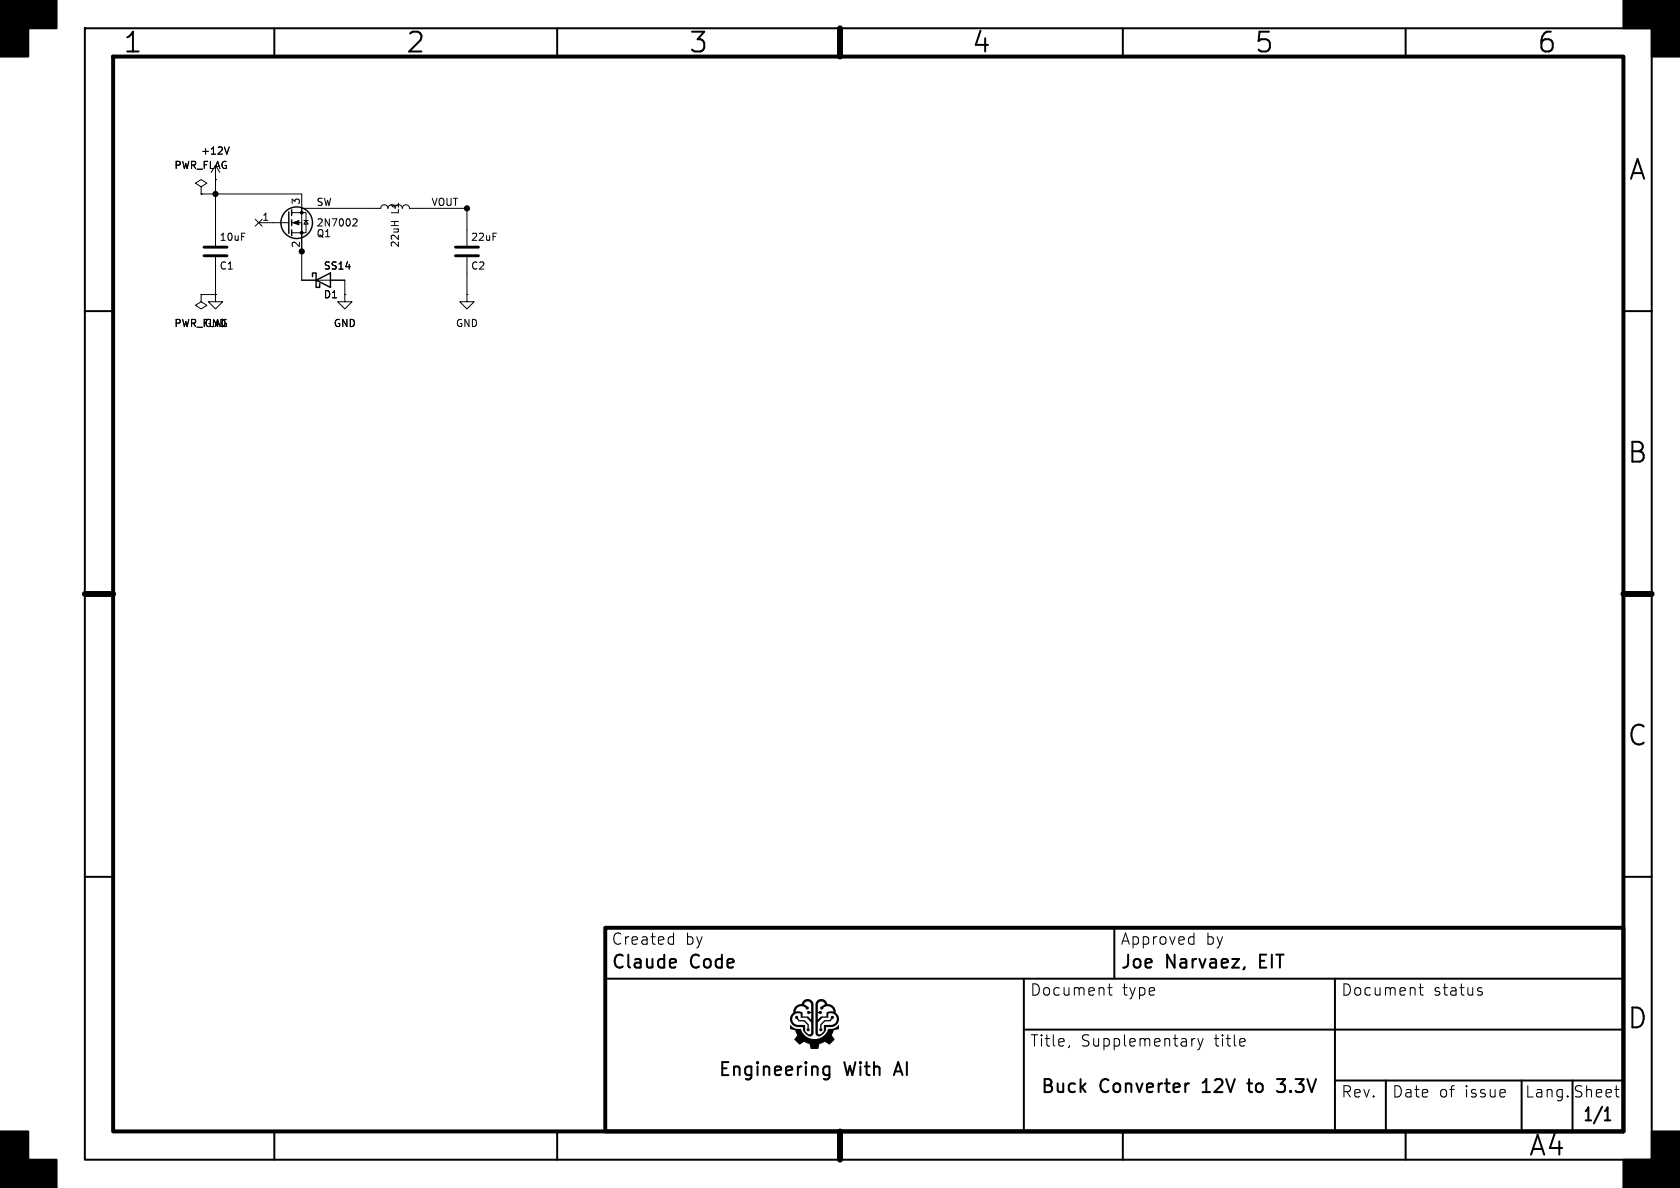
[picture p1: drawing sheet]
(kicad_sch
 (version 20250114)
 (generator "eeschema")
 (generator_version "9.0")
 (paper "A4")
 (title_block
  (title "Buck Converter 12V to 3.3V")
  (company "Engineering With AI"))
 (lib_symbols
  (symbol "power:+12V"
   (power)
   (pin_numbers (hide yes))
   (pin_names
    (offset 0) (hide yes)) (exclude_from_sim no) (in_bom yes) (on_board yes)
   (property "Reference" "#PWR" (at 0 -3.81 0) (effects (font (size 1.27 1.27)) (hide yes)))
   (property "Value" "+12V" (at 0 3.556 0) (effects (font (size 1.27 1.27))))
   (property "Footprint" "" (at 0 0 0) (effects (font (size 1.27 1.27)) (hide yes)))
   (property "Datasheet" "" (at 0 0 0) (effects (font (size 1.27 1.27)) (hide yes)))
   (property "Description" "Power symbol creates a global label with name \"+12V\"" (at 0 0 0) (effects (font (size 1.27 1.27)) (hide yes)))
   (symbol "+12V_0_1"
    (polyline (pts (xy -0.762 1.27) (xy 0 2.54)) (stroke (width 0) (type default)) (fill (type none)))
    (polyline (pts (xy 0 2.54) (xy 0.762 1.27)) (stroke (width 0) (type default)) (fill (type none)))
    (polyline (pts (xy 0 0) (xy 0 2.54)) (stroke (width 0) (type default)) (fill (type none))))
   (symbol "+12V_1_1"
    (pin power_in line (at 0 0 90) (length 0) (name "~" (effects (font (size 1.27 1.27)))) (number "1" (effects (font (size 1.27 1.27))))))
   (embedded_fonts no))
  (symbol "power:GND"
   (power)
   (pin_numbers (hide yes))
   (pin_names
    (offset 0) (hide yes)) (exclude_from_sim no) (in_bom yes) (on_board yes)
   (property "Reference" "#PWR" (at 0 -6.35 0) (effects (font (size 1.27 1.27)) (hide yes)))
   (property "Value" "GND" (at 0 -3.81 0) (effects (font (size 1.27 1.27))))
   (property "Footprint" "" (at 0 0 0) (effects (font (size 1.27 1.27)) (hide yes)))
   (property "Datasheet" "" (at 0 0 0) (effects (font (size 1.27 1.27)) (hide yes)))
   (property "Description" "Power symbol creates a global label with name \"GND\" , ground" (at 0 0 0) (effects (font (size 1.27 1.27)) (hide yes)))
   (symbol "GND_0_1"
    (polyline (pts (xy 0 0) (xy 0 -1.27) (xy 1.27 -1.27) (xy 0 -2.54) (xy -1.27 -1.27) (xy 0 -1.27)) (stroke (width 0) (type default)) (fill (type none))))
   (symbol "GND_1_1"
    (pin power_in line (at 0 0 270) (length 0) (name "~" (effects (font (size 1.27 1.27)))) (number "1" (effects (font (size 1.27 1.27))))))
   (embedded_fonts no))
  (symbol "power:PWR_FLAG"
   (power)
   (pin_numbers (hide yes))
   (pin_names
    (offset 0) (hide yes)) (exclude_from_sim no) (in_bom yes) (on_board yes)
   (property "Reference" "#FLG" (at 0 1.905 0) (effects (font (size 1.27 1.27)) (hide yes)))
   (property "Value" "PWR_FLAG" (at 0 3.81 0) (effects (font (size 1.27 1.27))))
   (property "Footprint" "" (at 0 0 0) (effects (font (size 1.27 1.27)) (hide yes)))
   (property "Datasheet" "~" (at 0 0 0) (effects (font (size 1.27 1.27)) (hide yes)))
   (property "Description" "Special symbol for telling ERC where power comes from" (at 0 0 0) (effects (font (size 1.27 1.27)) (hide yes)))
   (symbol "PWR_FLAG_0_0"
    (pin power_out line (at 0 0 90) (length 0) (name "~" (effects (font (size 1.27 1.27)))) (number "1" (effects (font (size 1.27 1.27))))))
   (symbol "PWR_FLAG_0_1"
    (polyline (pts (xy 0 0) (xy 0 1.27) (xy -1.016 1.905) (xy 0 2.54) (xy 1.016 1.905) (xy 0 1.27)) (stroke (width 0) (type default)) (fill (type none))))
   (embedded_fonts no))
  (symbol "Device:C"
   (pin_numbers (hide yes))
   (pin_names
    (offset 0.254)) (exclude_from_sim no) (in_bom yes) (on_board yes)
   (property "Reference" "C" (at 0.635 2.54 0) (effects (font (size 1.27 1.27)) (justify left)))
   (property "Value" "C" (at 0.635 -2.54 0) (effects (font (size 1.27 1.27)) (justify left)))
   (property "Footprint" "" (at 0.9652 -3.81 0) (effects (font (size 1.27 1.27)) (hide yes)))
   (property "Datasheet" "~" (at 0 0 0) (effects (font (size 1.27 1.27)) (hide yes)))
   (property "Description" "Unpolarized capacitor" (at 0 0 0) (effects (font (size 1.27 1.27)) (hide yes)))
   (symbol "C_0_1"
    (polyline (pts (xy -2.032 0.762) (xy 2.032 0.762)) (stroke (width 0.508) (type default)) (fill (type none)))
    (polyline (pts (xy -2.032 -0.762) (xy 2.032 -0.762)) (stroke (width 0.508) (type default)) (fill (type none))))
   (symbol "C_1_1"
    (pin passive line (at 0 3.81 270) (length 2.794) (name "~" (effects (font (size 1.27 1.27)))) (number "1" (effects (font (size 1.27 1.27)))))
    (pin passive line (at 0 -3.81 90) (length 2.794) (name "~" (effects (font (size 1.27 1.27)))) (number "2" (effects (font (size 1.27 1.27))))))
   (embedded_fonts no))
  (symbol "Transistor_FET:2N7002"
   (property "Reference" "Q" (at 5.08 1.905 0) (effects (font (size 1.27 1.27)) (justify left)))
   (property "Value" "2N7002" (at 5.08 0 0) (effects (font (size 1.27 1.27)) (justify left)))
   (property "Footprint" "Package_TO_SOT_SMD:SOT-23" (at 5.08 -1.905 0) (effects (font (size 1.27 1.27)
    (italic yes)) (justify left) (hide yes)))
   (property "Datasheet" "https://www.onsemi.com/pub/Collateral/NDS7002A-D.PDF" (at 5.08 -3.81 0) (effects (font (size 1.27 1.27)) (justify left) (hide yes)))
   (property "Description" "0.115A Id, 60V Vds, N-Channel MOSFET, SOT-23" (at 0 0 0) (effects (font (size 1.27 1.27)) (hide yes)))
   (pin_names
    (offset 0) (hide yes)) (exclude_from_sim no) (in_bom yes) (on_board yes)
   (symbol "2N7002_0_1"
    (polyline (pts (xy 0.254 1.905) (xy 0.254 -1.905)) (stroke (width 0.254) (type default)) (fill (type none)))
    (polyline (pts (xy 0.254 0) (xy -2.54 0)) (stroke (width 0) (type default)) (fill (type none)))
    (polyline (pts (xy 0.762 2.286) (xy 0.762 1.27)) (stroke (width 0.254) (type default)) (fill (type none)))
    (polyline (pts (xy 0.762 0.508) (xy 0.762 -0.508)) (stroke (width 0.254) (type default)) (fill (type none)))
    (polyline (pts (xy 0.762 -1.27) (xy 0.762 -2.286)) (stroke (width 0.254) (type default)) (fill (type none)))
    (polyline (pts (xy 0.762 -1.778) (xy 3.302 -1.778) (xy 3.302 1.778) (xy 0.762 1.778)) (stroke (width 0) (type default)) (fill (type none)))
    (polyline (pts (xy 1.016 0) (xy 2.032 0.381) (xy 2.032 -0.381) (xy 1.016 0)) (stroke (width 0) (type default)) (fill (type outline)))
    (circle (center 1.651 0) (radius 2.794) (stroke (width 0.254) (type default)) (fill (type none)))
    (polyline (pts (xy 2.54 2.54) (xy 2.54 1.778)) (stroke (width 0) (type default)) (fill (type none)))
    (circle (center 2.54 1.778) (radius 0.254) (stroke (width 0) (type default)) (fill (type outline)))
    (circle (center 2.54 -1.778) (radius 0.254) (stroke (width 0) (type default)) (fill (type outline)))
    (polyline (pts (xy 2.54 -2.54) (xy 2.54 0) (xy 0.762 0)) (stroke (width 0) (type default)) (fill (type none)))
    (polyline (pts (xy 2.921 0.381) (xy 3.683 0.381)) (stroke (width 0) (type default)) (fill (type none)))
    (polyline (pts (xy 3.302 0.381) (xy 2.921 -0.254) (xy 3.683 -0.254) (xy 3.302 0.381)) (stroke (width 0) (type default)) (fill (type none))))
   (symbol "2N7002_1_1"
    (pin input line (at -5.08 0 0) (length 2.54) (name "G" (effects (font (size 1.27 1.27)))) (number "1" (effects (font (size 1.27 1.27)))))
    (pin passive line (at 2.54 5.08 270) (length 2.54) (name "D" (effects (font (size 1.27 1.27)))) (number "3" (effects (font (size 1.27 1.27)))))
    (pin passive line (at 2.54 -5.08 90) (length 2.54) (name "S" (effects (font (size 1.27 1.27)))) (number "2" (effects (font (size 1.27 1.27))))))
   (embedded_fonts no))
  (symbol "Device:D_Schottky"
   (pin_numbers (hide yes))
   (pin_names
    (offset 1.016) (hide yes)) (exclude_from_sim no) (in_bom yes) (on_board yes)
   (property "Reference" "D" (at 0 2.54 0) (effects (font (size 1.27 1.27))))
   (property "Value" "D_Schottky" (at 0 -2.54 0) (effects (font (size 1.27 1.27))))
   (property "Footprint" "" (at 0 0 0) (effects (font (size 1.27 1.27)) (hide yes)))
   (property "Datasheet" "~" (at 0 0 0) (effects (font (size 1.27 1.27)) (hide yes)))
   (property "Description" "Schottky diode" (at 0 0 0) (effects (font (size 1.27 1.27)) (hide yes)))
   (symbol "D_Schottky_0_1"
    (polyline (pts (xy -1.905 0.635) (xy -1.905 1.27) (xy -1.27 1.27) (xy -1.27 -1.27) (xy -0.635 -1.27) (xy -0.635 -0.635)) (stroke (width 0.254) (type default)) (fill (type none)))
    (polyline (pts (xy 1.27 1.27) (xy 1.27 -1.27) (xy -1.27 0) (xy 1.27 1.27)) (stroke (width 0.254) (type default)) (fill (type none)))
    (polyline (pts (xy 1.27 0) (xy -1.27 0)) (stroke (width 0) (type default)) (fill (type none))))
   (symbol "D_Schottky_1_1"
    (pin passive line (at -3.81 0 0) (length 2.54) (name "K" (effects (font (size 1.27 1.27)))) (number "1" (effects (font (size 1.27 1.27)))))
    (pin passive line (at 3.81 0 180) (length 2.54) (name "A" (effects (font (size 1.27 1.27)))) (number "2" (effects (font (size 1.27 1.27))))))
   (embedded_fonts no))
  (symbol "Device:L"
   (pin_numbers (hide yes))
   (pin_names
    (offset 1.016) (hide yes)) (exclude_from_sim no) (in_bom yes) (on_board yes)
   (property "Reference" "L" (at -1.27 0 90) (effects (font (size 1.27 1.27))))
   (property "Value" "L" (at 1.905 0 90) (effects (font (size 1.27 1.27))))
   (property "Footprint" "" (at 0 0 0) (effects (font (size 1.27 1.27)) (hide yes)))
   (property "Datasheet" "~" (at 0 0 0) (effects (font (size 1.27 1.27)) (hide yes)))
   (property "Description" "Inductor" (at 0 0 0) (effects (font (size 1.27 1.27)) (hide yes)))
   (symbol "L_0_1"
    (arc (start 0 2.54) (mid 0.6323 1.905) (end 0 1.27) (stroke (width 0) (type default)) (fill (type none)))
    (arc (start 0 1.27) (mid 0.6323 0.635) (end 0 0) (stroke (width 0) (type default)) (fill (type none)))
    (arc (start 0 0) (mid 0.6323 -0.635) (end 0 -1.27) (stroke (width 0) (type default)) (fill (type none)))
    (arc (start 0 -1.27) (mid 0.6323 -1.905) (end 0 -2.54) (stroke (width 0) (type default)) (fill (type none))))
   (symbol "L_1_1"
    (pin passive line (at 0 3.81 270) (length 1.27) (name "1" (effects (font (size 1.27 1.27)))) (number "1" (effects (font (size 1.27 1.27)))))
    (pin passive line (at 0 -3.81 90) (length 1.27) (name "2" (effects (font (size 1.27 1.27)))) (number "2" (effects (font (size 1.27 1.27))))))
   (embedded_fonts no)))
 (symbol
  (lib_id "power:+12V")
  (at 38.1 31.75 0)
  (unit 1)
  (exclude_from_sim no)
  (in_bom yes)
  (on_board yes)
  (dnp no)
  (fields_autoplaced no)
  (property "Reference" "#PWR01" (at 38.1 27.94 0.0000) (effects (font (size 1.27 1.27)) (justify left) (hide yes)))
  (property "Value" "+12V" (at 38.1 26.67 0) (effects (font (size 1.27 1.27))))
  (pin "1"))
 (symbol
  (lib_id "power:GND")
  (at 38.1 52.07 0)
  (unit 1)
  (exclude_from_sim no)
  (in_bom yes)
  (on_board yes)
  (dnp no)
  (fields_autoplaced no)
  (property "Reference" "#PWR02" (at 38.1 45.72 0.0000) (effects (font (size 1.27 1.27)) (justify left) (hide yes)))
  (property "Value" "GND" (at 38.1 57.15 0) (effects (font (size 1.27 1.27))))
  (pin "1"))
 (symbol
  (lib_id "power:GND")
  (at 60.96 52.07 0)
  (unit 1)
  (exclude_from_sim no)
  (in_bom yes)
  (on_board yes)
  (dnp no)
  (fields_autoplaced no)
  (property "Reference" "#PWR03" (at 60.96 45.72 0.0000) (effects (font (size 1.27 1.27)) (justify left) (hide yes)))
  (property "Value" "GND" (at 60.96 57.15 0) (effects (font (size 1.27 1.27))))
  (pin "1"))
 (symbol
  (lib_id "power:GND")
  (at 82.55 52.07 0)
  (unit 1)
  (exclude_from_sim no)
  (in_bom yes)
  (on_board yes)
  (dnp no)
  (fields_autoplaced no)
  (property "Reference" "#PWR04" (at 82.55 45.72 0.0000) (effects (font (size 1.27 1.27)) (justify left) (hide yes)))
  (property "Value" "GND" (at 82.55 57.15 0) (effects (font (size 1.27 1.27))))
  (pin "1"))
 (symbol
  (lib_id "power:PWR_FLAG")
  (at 35.56 34.29 0)
  (unit 1)
  (exclude_from_sim no)
  (in_bom yes)
  (on_board yes)
  (dnp no)
  (fields_autoplaced no)
  (property "Reference" "#FLG01" (at 35.56 36.195 0.0000) (effects (font (size 1.27 1.27)) (justify left) (hide yes)))
  (property "Value" "PWR_FLAG" (at 35.56 29.21 0) (effects (font (size 1.27 1.27))))
  (pin "1"))
 (symbol
  (lib_id "power:PWR_FLAG")
  (at 35.56 52.07 180)
  (unit 1)
  (exclude_from_sim no)
  (in_bom yes)
  (on_board yes)
  (dnp no)
  (fields_autoplaced no)
  (property "Reference" "#FLG02" (at 35.56 50.165 180) (effects (font (size 1.27 1.27)) (justify left) (hide yes)))
  (property "Value" "PWR_FLAG" (at 35.56 57.15 0) (effects (font (size 1.27 1.27))))
  (pin "1"))
 (symbol
  (lib_id "Device:C")
  (at 38.1 44.45 0)
  (unit 1)
  (exclude_from_sim no)
  (in_bom yes)
  (on_board yes)
  (dnp no)
  (fields_autoplaced no)
  (property "Reference" "C1" (at 38.735 46.99 0.0000) (effects (font (size 1.27 1.27)) (justify left)))
  (property "Value" "10uF" (at 38.735 41.91 0.0000) (effects (font (size 1.27 1.27)) (justify left)))
  (property "Footprint" "Capacitor_SMD:C_0805_2012Metric" (at 39.0652 40.64 0.0000) (effects (font (size 1.27 1.27)) (hide yes)))
  (pin "1")
  (pin "2"))
 (symbol
  (lib_id "Transistor_FET:2N7002")
  (at 50.8 39.37 0)
  (unit 1)
  (exclude_from_sim no)
  (in_bom yes)
  (on_board yes)
  (dnp no)
  (fields_autoplaced no)
  (property "Reference" "Q1" (at 55.88 41.275 0.0000) (effects (font (size 1.27 1.27)) (justify left)))
  (property "Value" "2N7002" (at 55.88 39.37 0.0000) (effects (font (size 1.27 1.27)) (justify left)))
  (property "Footprint" "Package_TO_SOT_SMD:SOT-23" (at 55.88 37.465 0.0000) (effects (font (size 1.27 1.27)) (hide yes)))
  (pin "1")
  (pin "3")
  (pin "2"))
 (symbol
  (lib_id "Device:D_Schottky")
  (at 57.15 49.53 0)
  (unit 1)
  (exclude_from_sim no)
  (in_bom yes)
  (on_board yes)
  (dnp no)
  (fields_autoplaced no)
  (property "Reference" "D1" (at 57.15 52.07 0.0000) (effects (font (size 1.27 1.27)) (justify left)))
  (property "Value" "SS14" (at 57.15 46.99 0.0000) (effects (font (size 1.27 1.27)) (justify left)))
  (property "Footprint" "Diode_SMD:D_SOD-123" (at 57.15 49.53 0.0000) (effects (font (size 1.27 1.27)) (hide yes)))
  (pin "1")
  (pin "2"))
 (symbol
  (lib_id "Device:L")
  (at 69.85 36.83 90)
  (unit 1)
  (exclude_from_sim no)
  (in_bom yes)
  (on_board yes)
  (dnp no)
  (fields_autoplaced no)
  (property "Reference" "L1" (at 69.85 35.56 180) (effects (font (size 1.27 1.27)) (justify left)))
  (property "Value" "22uH" (at 69.85 38.735 180) (effects (font (size 1.27 1.27)) (justify left)))
  (property "Footprint" "Inductor_SMD:L_1210_3225Metric" (at 69.85 36.83 0.0000) (effects (font (size 1.27 1.27)) (hide yes)))
  (pin "1")
  (pin "2"))
 (symbol
  (lib_id "Device:C")
  (at 82.55 44.45 0)
  (unit 1)
  (exclude_from_sim no)
  (in_bom yes)
  (on_board yes)
  (dnp no)
  (fields_autoplaced no)
  (property "Reference" "C2" (at 83.185 46.99 0.0000) (effects (font (size 1.27 1.27)) (justify left)))
  (property "Value" "22uF" (at 83.185 41.91 0.0000) (effects (font (size 1.27 1.27)) (justify left)))
  (property "Footprint" "Capacitor_SMD:C_0805_2012Metric" (at 83.5152 40.64 0.0000) (effects (font (size 1.27 1.27)) (hide yes)))
  (pin "1")
  (pin "2"))
 (wire
  (pts (xy 38.1 31.75) (xy 38.1 34.29))
  (stroke (width 0) (type default)))
 (wire
  (pts (xy 38.1 34.29) (xy 38.1 40.64))
  (stroke (width 0) (type default)))
 (wire
  (pts (xy 38.1 34.29) (xy 53.34 34.29))
  (stroke (width 0) (type default)))
 (wire
  (pts (xy 35.56 34.29) (xy 38.1 34.29))
  (stroke (width 0) (type default)))
 (wire
  (pts (xy 35.56 52.07) (xy 38.1 52.07))
  (stroke (width 0) (type default)))
 (wire
  (pts (xy 53.34 44.45) (xy 53.34 49.53))
  (stroke (width 0) (type default)))
 (wire
  (pts (xy 53.34 44.45) (xy 53.34 36.83))
  (stroke (width 0) (type default)))
 (wire
  (pts (xy 53.34 36.83) (xy 66.04 36.83))
  (stroke (width 0) (type default)))
 (wire
  (pts (xy 73.66 36.83) (xy 82.55 36.83))
  (stroke (width 0) (type default)))
 (wire
  (pts (xy 82.55 36.83) (xy 82.55 40.64))
  (stroke (width 0) (type default)))
 (wire
  (pts (xy 38.1 48.26) (xy 38.1 52.07))
  (stroke (width 0) (type default)))
 (wire
  (pts (xy 60.96 49.53) (xy 60.96 52.07))
  (stroke (width 0) (type default)))
 (wire
  (pts (xy 82.55 48.26) (xy 82.55 52.07))
  (stroke (width 0) (type default)))
 (junction
  (at 38.1 34.29)
  (diameter 0)
  (color 0 0 0 0))
 (junction
  (at 53.34 44.45)
  (diameter 0)
  (color 0 0 0 0))
 (junction
  (at 82.55 36.83)
  (diameter 0)
  (color 0 0 0 0))
 (label "SW"
  (at 55.88 36.83 0)
  (effects (font (size 1.27 1.27)) (justify left bottom)))
 (label "VOUT"
  (at 76.2 36.83 0)
  (effects (font (size 1.27 1.27)) (justify left bottom)))
 (no_connect
  (at 45.72 39.37))
 (sheet_instances
  (path ""
   (page "1")))
 (embedded_fonts no))
